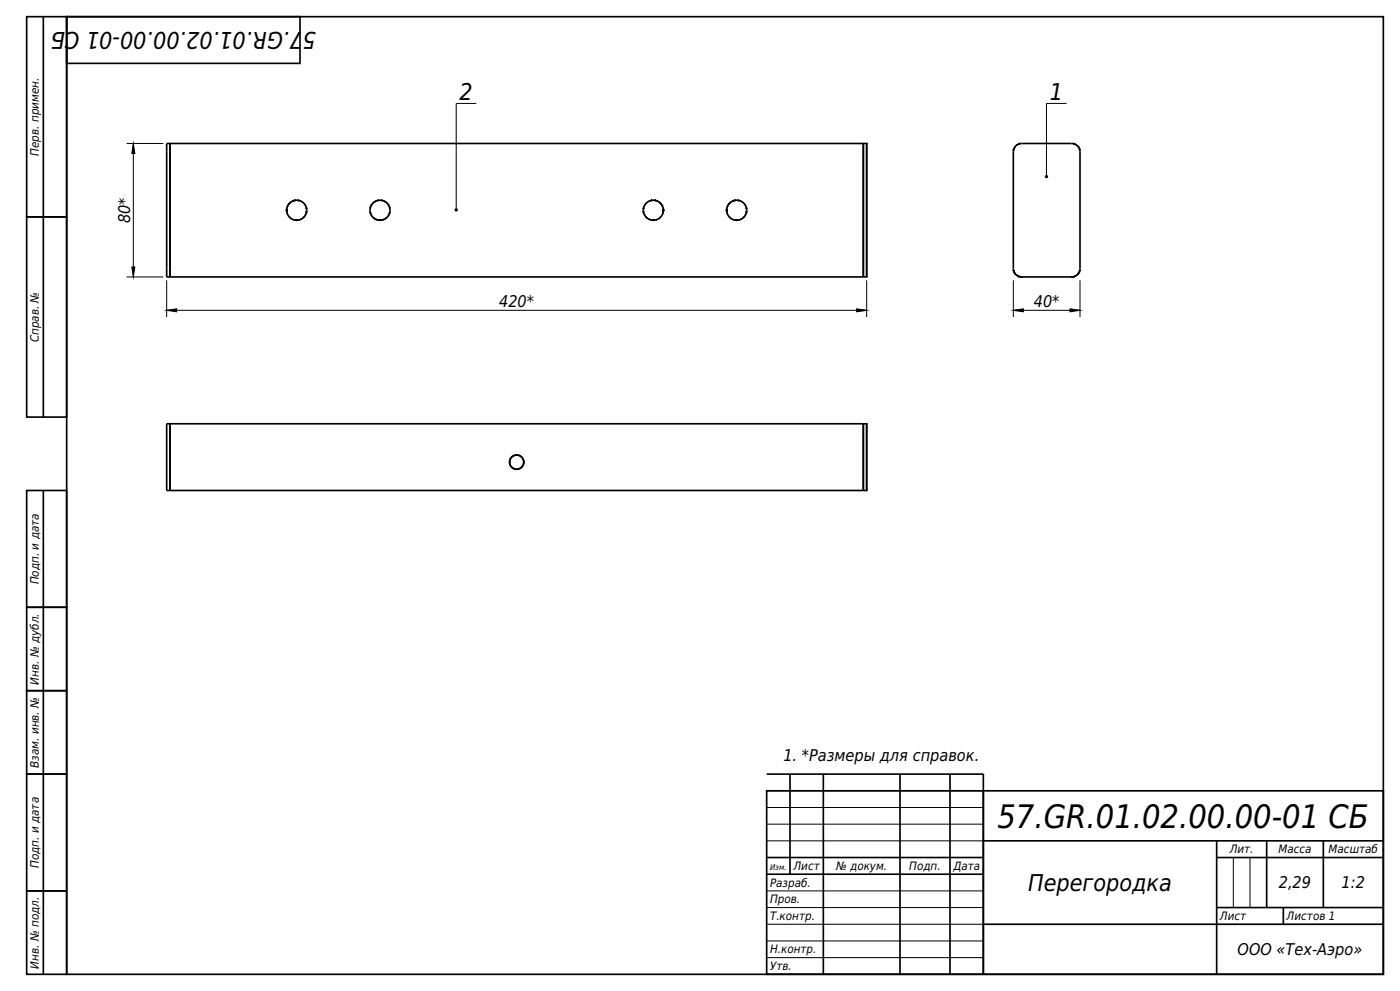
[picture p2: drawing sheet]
<svg xmlns="http://www.w3.org/2000/svg" width="420mm" height="297mm" viewBox="0 0 420 297" stroke-linecap="round" stroke-linejoin="round" font-family="sans-serif">
<g fill="none" stroke="#000" stroke-width=".5">
<path d="M8 5h12v60h-12zM13 5v120M20 5h395v287h-395zM20 5h70v14h-70zM51 43v40M51 43h208M51 43h-.5a.57 .57 0 0 0-.6 .3 .57 .57 0 0 0 .1 .6v38.6a.39 .39 0 0 0 0 .5 .39 .39 0 0 0 .6 0h.4M259 43h.5a.57 .57 0 0 1 .6 .3 .57 .57 0 0 1-.1 .6v38.6a.39 .39 0 0 1 0 .5 .39 .39 0 0 1-.6 0h-.4M259 43v40M304.1 44.8v.2M304.2 44.5v.1M304.5 44.1l-.1 .1"/>
<path d="M305.2 43.4l-.1 .1M305.6 43.2h-.1M306 43.1h-.2M322 43.1h.2M322.4 43.2h.1M322.8 43.4l.1 .1M323.5 44.1l.1 .1M323.8 44.5v.1M323.9 44.8v.2M8 65h12v60h-12zM86 63v.5M86 62.6v.4"/>
<path d="M86.1 63.8l.1 .2M86.1 62.1v.1M86.3 61.7l-.1 .1M86.4 61.5v.1M86.7 61l-.1 .2M86.8 65.1h.1M87 60.8l-.2 .1M87.2 60.6l-.1 .1M87.3 65.5h.1M87.5 60.4h-.1M87.7 60.3h.1M88.1 65.9h.1"/>
<path d="M88.1 60.1l-.2 .1M88.5 66h1M88.6 60l-.3 .1M89.4 60l.3 .1M89.9 65.9h-.1M89.9 60.1l.2 .1M90.3 65.7l-.1 .1M90.5 65.6h-.1M90.7 60.5v.1M90.8 65.4h.1M91 65.2v.1M91.3 64.9l-.1 .1"/>
<path d="M91.4 61.2l.1 .1M91.6 61.5h.1M91.6 64.5h.1M91.8 62h.1M91.8 64v.1M91.9 62.3l.1 .4M92 63.3l-.1 .4M111.1 63.6v.2M111.1 62.2v.2M111.2 64v.2M111.2 61.8v.2M111.3 64.3l.1 .1"/>
<path d="M111.4 61.6l-.1 .1M111.5 61.4l-.1 .1M111.6 64.8h.1M111.9 60.9l-.1 .1M112.2 65.4l.2 .1M112.5 60.4l-.2 .2M112.5 65.6h.1M112.7 60.3h-.1M112.7 65.7l.1 .1M113 65.8l.2 .1M113.1 60.1l-.1 .1M113.5 66h1"/>
<path d="M113.6 60l-.3 .1M114.4 60l.3 .1M114.9 60.1l.1 .1M115 65.8l-.2 .1M115.3 60.3h.1M115.3 65.7l-.1 .1M115.5 60.4l.2 .2M115.8 65.4l-.2 .1M116.1 60.9l.1 .1M116.4 64.8h.1M116.5 61.4l.1 .1M116.6 61.6l.1 .1"/>
<path d="M116.7 64.3l-.1 .1M116.8 61.8v.2M116.8 64v.2M116.9 62.2v.2M116.9 63.6v.2M193 63.3l.1 .4M193.1 62.3l-.1 .4M193.2 64v.1M193.2 62h.1M193.4 64.5h.1M193.4 61.5h.1M193.6 61.2l-.1 .1"/>
<path d="M193.7 64.9l.1 .1M194 65.2v.1M194.2 65.4h.1M194.3 60.5v.1M194.5 65.6h.1M194.7 65.7l.1 .1M195.1 65.9h.1M195.1 60.1l-.2 .1M195.5 66h1M195.6 60l-.3 .1M196.4 60l.3 .1M196.9 65.9h-.1"/>
<path d="M196.9 60.1l.2 .1M197.3 60.3h.1M197.5 60.4h.1M197.7 65.5h-.1M197.8 60.6l.1 .1M198 60.8l.2 .1M198.2 65.1h-.1M198.3 61l.1 .2M198.6 61.5v.1M198.7 61.7l.1 .1M198.9 62.1v.1M198.9 63.8l-.1 .2"/>
<path d="M199 62.6v.4M199 63v.5M218 63v.5M218 62.6v.4M218.1 63.8l.1 .2M218.1 62.1v.1M218.3 61.7l-.1 .1M218.4 61.5v.1M218.7 61l-.1 .2M218.8 65.1h.1M219 60.8l-.2 .1M219.2 60.6l-.1 .1"/>
<path d="M219.3 65.5h.1M219.5 60.4h-.1M219.7 60.3h.1M220.1 65.9h.1M220.1 60.1l-.2 .1M220.5 66h1M220.6 60l-.3 .1M221.4 60l.3 .1M221.9 65.9h-.1M221.9 60.1l.2 .1M222.3 65.7l-.1 .1M222.5 65.6h-.1"/>
<path d="M222.7 60.5v.1M222.8 65.4h.1M223 65.2v.1M223.3 64.9l-.1 .1M223.4 61.2l.1 .1M223.6 61.5h.1M223.6 64.5h.1M223.8 62h.1M223.8 64v.1M223.9 62.3l.1 .4M224 63.3l-.1 .4M51 83h208"/>
<path d="M304 81l.1 .2M304.2 81.4v.1M304.3 81.7h.1M304.4 81.9l.2 .2M305 82.5h.1M305.3 82.7h.1M305.6 82.8l.2 .1M306 82.9l.5 .1M306.5 83l-.8-.1-.9-.6-.6-.8-.2-1v-35.2l.2-.8 .6-.8 .9-.6 .8-.1h15.2l1.4 .6 .8 1.1 .1 36-.3 .9-.5 .7-.8 .5-.9 .2M306.5 83h15M322 82.9l-.5 .1M322.4 82.8l-.2 .1"/>
<path d="M322.7 82.7h-.1M323 82.5h-.1M323.6 81.9l-.2 .2M323.7 81.7h.1M323.8 81.4v.1M324 81l-.1 .2M51 127v20M51 127h208M51 127h-.4a.61 .61 0 0 0-.7 .3 .61 .61 0 0 0 .1 .7v18.4a.44 .44 0 0 0 .1 .6 .44 .44 0 0 0 .6 0h.3M259 127v20M259 127h.4a.61 .61 0 0 1 .7 .3 .61 .61 0 0 1-.1 .7v18.4a.44 .44 0 0 1-.1 .6 .44 .44 0 0 1-.6 0h-.3M8 147h12v35h-12z"/>
<path d="M13 147v145M51 147h208M8 182h12v25h-12zM8 207h12v25h-12zM8 232h12v35h-12zM230 237h185v55h-185zM230 232h65v60M237 232v30M247 232v60M270 232v60M285 232v60M230 257h65"/>
<path d="M295 252h120M365 257h50M365 252v40M380 252v20M397 252v20M8 267h12v25h-12zM230 262h65M295 277h120M365 272h50M385 272v5"/>
<circle cx="89" cy="63" r="3"/>
<circle cx="114" cy="63" r="3"/>
<circle cx="196" cy="63" r="3"/>
<circle cx="221" cy="63" r="3"/>
<circle cx="155" cy="138.5" r="2.12"/>
</g>
<g fill="none" stroke="#000" stroke-width=".3">
<path d="M142.9 31h-6v31.9M319.9 31h-6v21.9M38 43h11M40 43v40M38 83h11M50 84v11M50 93h210M260 84v11M304 93h20M304 84v11M324 84v11M230 237h65"/>
<path d="M230 252h65M230 247h65M230 242h65M370 257v15M375 257v15M230 277h65M230 272h65M230 267h65M230 292h65M230 287h65M230 282h65"/>
</g>
<path d="M40 43l.4 3h-.9zM39.5 80h.9l-.4 3zM50 93l3-.4v.9zM257 92.6l3 .4-3 .5zM304 93l3-.4v.9zM321 92.6l3 .4-3 .5z" fill="#000" stroke="#000" stroke-width=".3"/>
<g fill="#000">
<circle cx="313.9" cy="52.9" r=".5"/>
<circle cx="136.9" cy="62.9" r=".5"/>
</g>
<text font-size="9.7" x="299.2" y="248">57.GR.01.02.00.00-01 СБ</text>
<g font-size="6.9">
<text x="94.8" y="9.5" transform="rotate(-180 94.8 9.5)">57.GR.01.02.00.00-01 СБ</text>
<text x="137.9" y="30">2</text>
<text x="315" y="30">1</text>
<text x="308.4" y="267">Перегородка</text>
</g>
<g font-size="4.9">
<text x="39" y="66.9" transform="rotate(-90 39 66.9)">80*</text>
<text x="149.7" y="92">420*</text>
<text x="310.1" y="92">40*</text>
<text x="235" y="228">1. *Размеры для справок.</text>
<text x="383.6" y="266.3">2,29</text>
<text x="402.5" y="266.3">1:2</text>
<text x="371.3" y="286.3">ООО «Тех-Аэро»</text>
</g>
<g font-size="3.5">
<text x="11.6" y="46.7" transform="rotate(-90 11.6 46.7)">Перв. примен.</text>
<text x="11.6" y="102.6" transform="rotate(-90 11.6 102.6)">Справ. №</text>
<text x="11.6" y="175.1" transform="rotate(-90 11.6 175.1)">Подп. и дата</text>
<text x="11.6" y="205.2" transform="rotate(-90 11.6 205.2)">Инв. № дубл.</text>
<text x="11.6" y="230.1" transform="rotate(-90 11.6 230.1)">Взам. инв. №</text>
<text x="368.9" y="255.8">Лит.</text>
<text x="383.5" y="255.8">Масса</text>
<text x="398.6" y="255.8">Масштаб</text>
<text x="11.6" y="260.1" transform="rotate(-90 11.6 260.1)">Подп. и дата</text>
<text x="238" y="260.8">Лист</text>
<text x="250.8" y="260.8">№ докум.</text>
<text x="272.8" y="260.8">Подп.</text>
<text x="231" y="265.8">Разраб.</text>
<text x="231" y="270.8">Пров.</text>
<text x="231" y="275.8">Т.контр.</text>
<text x="366" y="275.8">Лист</text>
<text x="386" y="275.8">Листов 1</text>
<text x="231" y="285.8">Н.контр.</text>
<text x="11.6" y="290.3" transform="rotate(-90 11.6 290.3)">Инв. № подл.</text>
<text x="231" y="290.8">Утв.</text>
</g>
<text font-size="3.4" x="286" y="260.8">Дата</text>
<text font-size="2.4" x="231" y="260.8">Изм.</text>
</svg>
